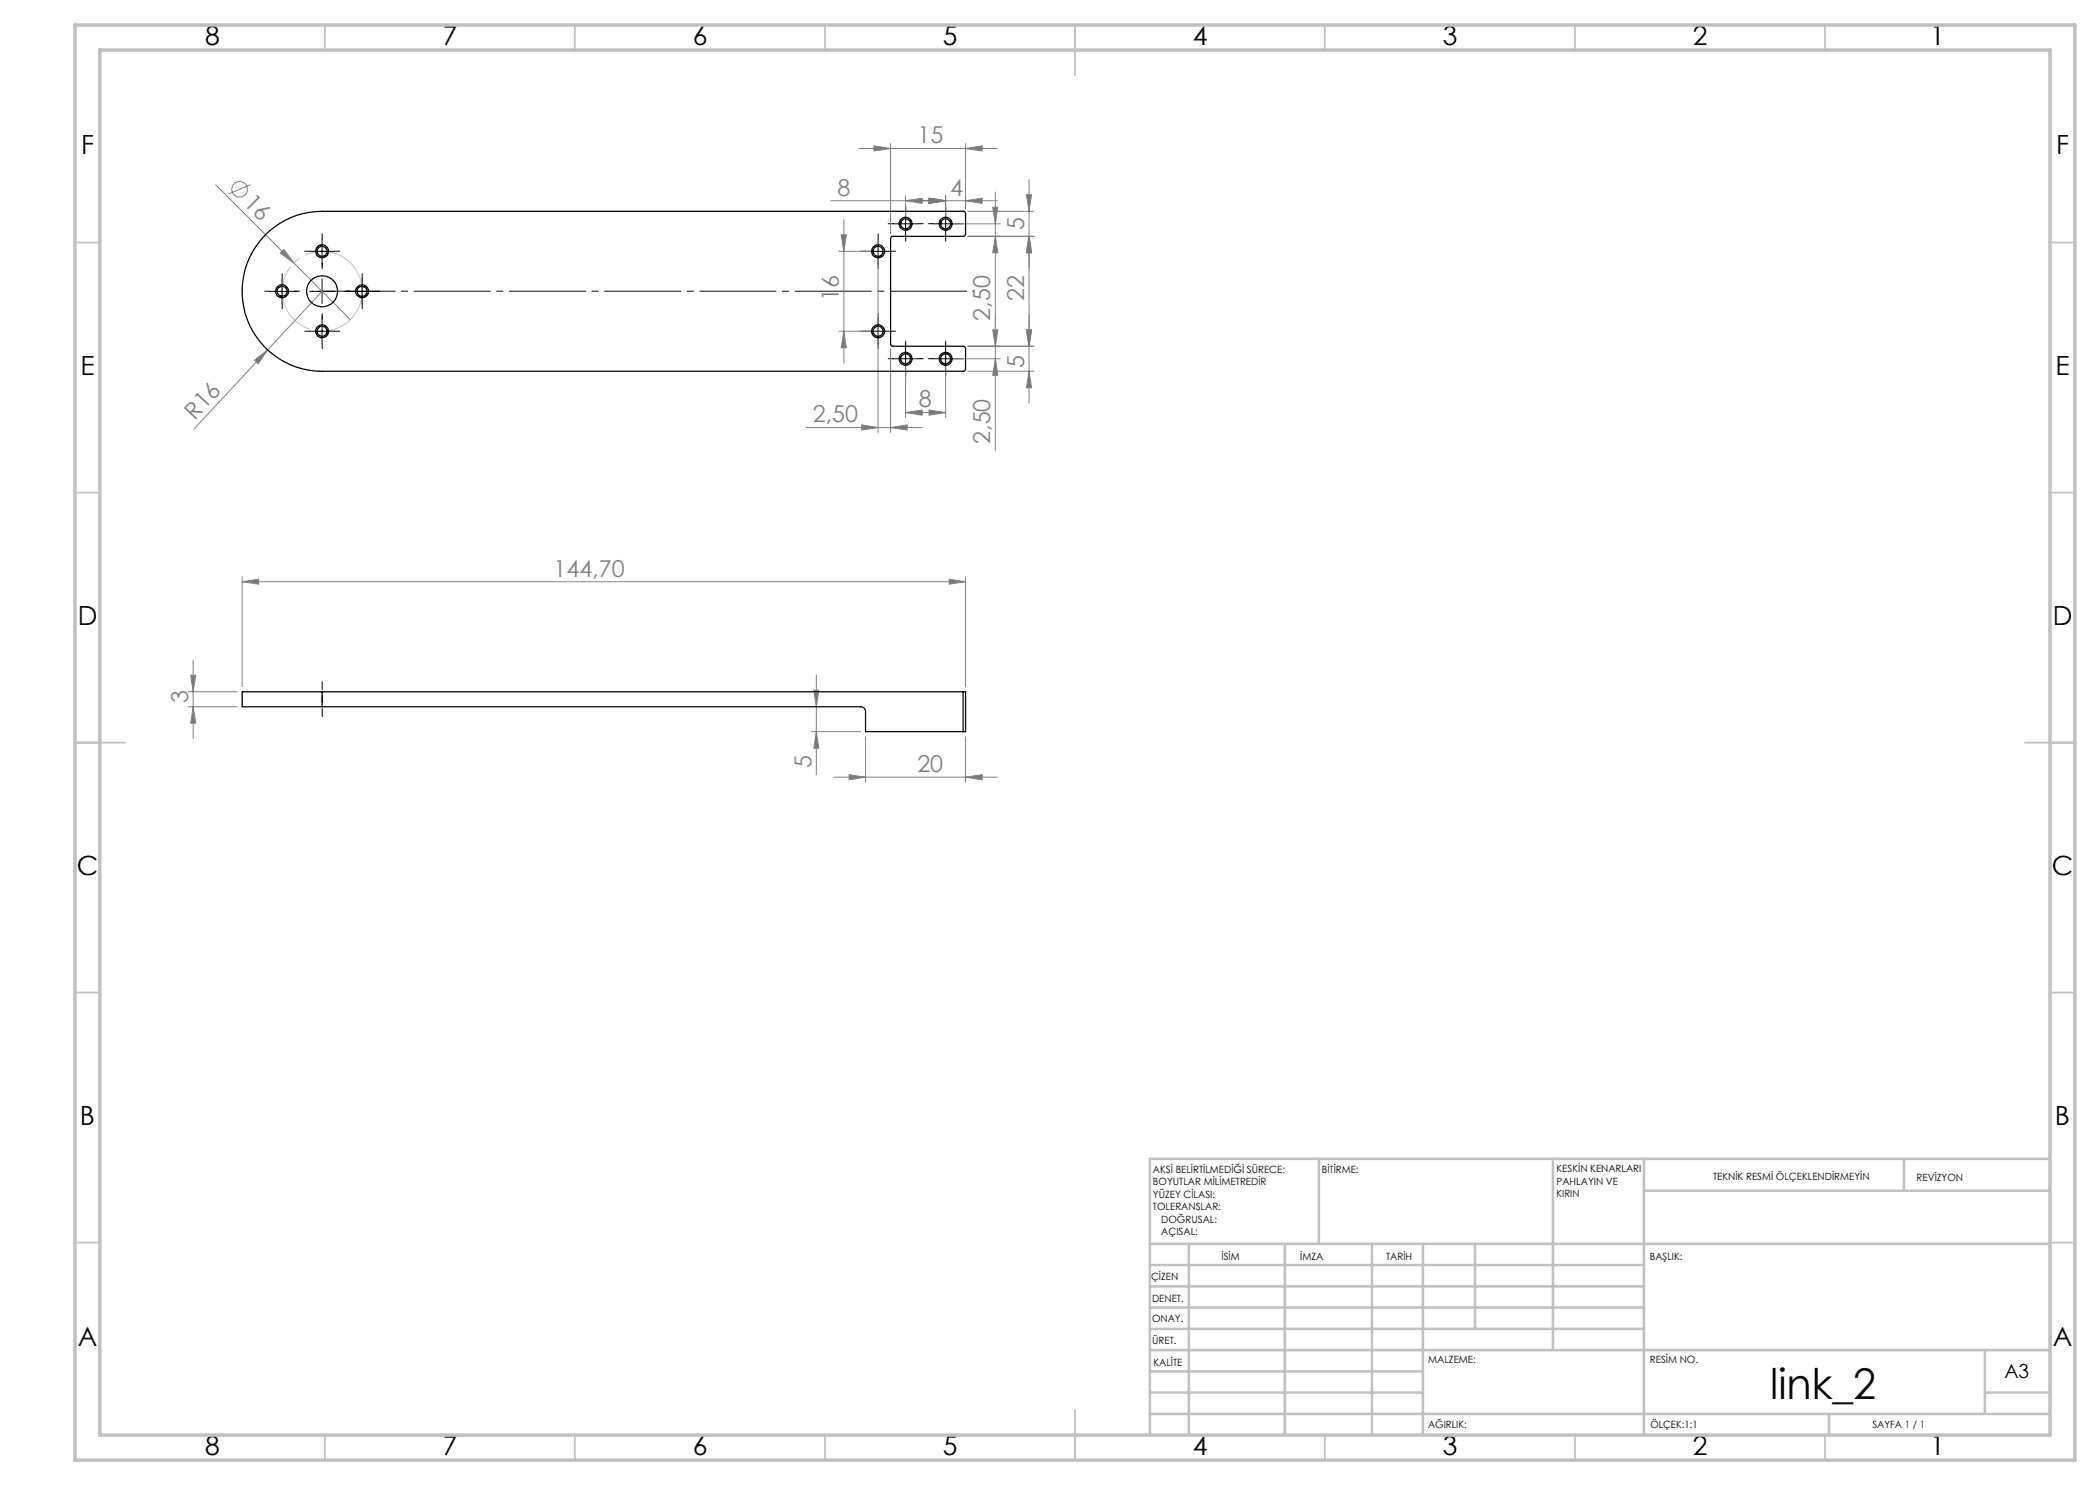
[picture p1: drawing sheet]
<svg xmlns="http://www.w3.org/2000/svg" width="420mm" height="297mm" viewBox="0 0 420 297" stroke-linecap="round" stroke-linejoin="round" font-family="sans-serif">
<g fill="none" stroke="#808080" stroke-width=".2">
<path d="M43.1 37l15.7 15.6M50.1 36.9l-4.4 1.9M171.8 29.7h27.7M174.8 29.2l3.3 .5-3.3 .5zM178.1 28.7v18.1M181.1 39.2v4.6M185.8 39.6l3.3 .5-3.3 .6zM189.1 39.2v4.6M193.1 29.7l3.3-.5v1zM193.1 28.7v13.1M199.1 38.4v51.7M205.3 38.9h1l-.5 3.4z"/>
<path d="M205.8 35.9v44.7M56.1 50.6l.7-.7 2 2.7zM58.8 52.6l11.3 11.3M64.4 58.3l-25.6 27.5M166.2 40.1h33.3M167.7 50.3h6.9M168.2 47h1.1l-.5 3.3zM168.8 43.9v28.7M175.6 51.3v35.2M181.1 40.1l3.3-.5v1.1zM190.1 44.8h10M193.1 40.1l3.3-.5v1.1z"/>
<path d="M193.6 42.3h13.2M198.5 41.4h1.1l-.5 3.4zM199.1 47.3l.5 3.2h-1.1zM205.8 47.3l.5 3.2h-1zM206.8 47.3h-13.2M50.9 72l2.6-2-1.9 2.7zM167.7 66.2h6.9M168.8 66.2l.5 3.4h-1.1zM178.1 69.8v16.7M181.1 72.8v10.7M189.1 72.8v10.7M190.1 71.8h10"/>
<path d="M193.6 69.2h13.2M193.6 74.3h13.2M198.5 66h1.1l-.5 3.2zM199.1 71.8l.5 3.3h-1.1zM205.3 66h1l-.5 3.2zM205.8 74.3l.5 3.3h-1zM161.3 85.5h23.2M172.3 85l3.3 .5-3.3 .5zM178.1 85.5l3.3-.5v1zM181.1 82.5l3.3-.5v1zM181.1 82.5h8M185.8 82l3.3 .5-3.3 .5z"/>
<path d="M48.4 116.3l3.3-.5v1zM48.4 115.4v21.9M48.4 116.3h144.7M189.8 115.8l3.3 .5-3.3 .5zM193.1 115.4v21.9M37.6 138.4h9.8M38.1 135h1.1l-.6 3.4zM38.6 132v15.7M162.8 138h1l-.5 3.4zM163.3 135v20M37.6 141.4h9.8M38.6 141.4l.6 3.2h-1.1z"/>
<path d="M162.3 146.3h9.8M163.3 146.3l.5 3.3h-1zM166.8 155.4h32.7M169.8 154.9l3.3 .5-3.3 .6zM173.1 147.4v9.1M193.1 155.4l3.3-.5v1.1zM193.1 147.4v9.1"/>
<circle cx="47.9" cy="37.9" r="1.57"/>
</g>
<path d="M72.1 55.9a8 8 0 0 0-13.4-3.2 8 8 0 0 0 3.7 13.3 8 8 0 0 0 9.8-9.7l-.1-.4" fill="none" stroke="#c0c0c0" stroke-width=".2" stroke-dasharray="15.2 1.3 1.3 1.3" stroke-dashoffset="1.5" stroke-linecap="butt"/>
<path d="M62.4 58.2h132.2" fill="none" stroke="#000" stroke-width=".2" stroke-dasharray="15.2 1.3 1.3 1.3" stroke-dashoffset="-1.3"/>
<g fill="none" stroke="#000" stroke-width=".2" stroke-dasharray="15.2 1.3 1.3 1.3">
<path d="M53.9 58.2h-1M56.4 55.7v-1M58.9 58.2h1M59.4 58.2h-.6M61.9 50.2h-1M64.4 47.7v-1M64.4 52.7v1M64.4 53.2v-.6M66.9 50.2h1M69.4 58.2h.6M69.9 58.2h-1M72.4 55.7v-1"/>
<path d="M74.9 58.2h1M173.1 50.2h-1M175.6 47.7v-1M175.6 52.7v1M178.1 50.2h1M178.6 44.7h-1M181.1 42.2v-1M181.1 47.2v1M183.6 44.7h1M186.6 44.7h-1M189.1 42.2v-1M189.1 47.2v1"/>
<path d="M191.6 44.7h1M56.4 60.7v1M61.9 66.2h-1M64.4 63.7v-1M64.4 68.7v1M64.4 63.2v.6M66.9 66.2h1M72.4 60.7v1M173.1 66.2h-1M175.6 63.7v-1M175.6 68.7v1M178.1 66.2h1"/>
<path d="M178.6 71.7h-1M181.1 69.2v-1M181.1 74.2v1M183.6 71.7h1M186.6 71.7h-1M189.1 69.2v-1M189.1 74.2v1M191.6 71.7h1"/>
</g>
<path d="M64.4 136.3v7" fill="none" stroke="#000" stroke-width=".2" stroke-dasharray="15.2 1.3 1.3 1.3" stroke-dashoffset="13.6"/>
<g fill="none" stroke="#000" stroke-width=".2">
<path d="M53.9 58.3h5M56.4 55.8v4.9M61.9 50.3h5M61.9 58.3h5M64.4 47.8v5M64.4 55.8v4.9M69.9 58.3h5M72.4 55.8v4.9M173.1 50.3h5M175.6 47.8v5M178.6 44.8h5M181.1 42.3v5"/>
<path d="M186.6 44.8h5M189.1 42.3v5M61.9 66.2h5M64.4 63.8v5M173.1 66.2h5M175.6 63.8v5M178.6 71.8h5M181.1 69.2v5.1M186.6 71.8h5M189.1 69.2v5.1"/>
</g>
<g fill="none" stroke="#c0c0c0" stroke-width=".35">
<path d="M65 5v5M115 5v5M165 5v5M215 5v10M265 5v5M315 5v5M365 5v5M15 48.5h5M410 48.5h5M15 98.5h5M410 98.5h5M15 148.5h10"/>
<path d="M405 148.5h10M15 198.5h5M410 198.5h5M15 248.5h5M410 248.5h5M65 287v5M115 287v5M165 287v5M215 282v10M265 287v5M315 287v5M365 287v5"/>
</g>
<g fill="none" stroke="#c0c0c0" stroke-width=".5">
<path d="M263.8 231.8v17M310.6 231.8v38.2M328.8 231.8v55.2M328.8 238.2h81.2M380.8 231.8v6.4M410 231.8h-180v55.2M230 248.8h180M230 257.3h98.8M230 253h98.8M237.8 248.8v38.2M257 248.8v38.2M274.4 248.8v38.2"/>
<path d="M284.6 248.8v38.2M295 248.8v17M230 265.8h98.8M230 261.5h98.8M230 278.5h54.6M230 274.3h54.6M230 270h180M397 278.5h13M397 270v12.8M230 282.8h180M365.8 282.8v4.2"/>
</g>
<path d="M15 5h400v287h-400zM20 10h390v277h-390z" fill="none" stroke="#c0c0c0" stroke-width=".7"/>
<g fill="#808080">
<path d="M56.1 50.6l.7-.7 2 2.7z"/>
<path d="M50.9 72l2.6-2-1.9 2.7z"/>
<path d="M185.8 39.6l3.3 .5-3.3 .6zM193.1 40.1l3.3-.5v1.1zM181.1 40.1l3.3-.5v1.1zM185.8 39.6l3.3 .5-3.3 .6zM169.8 154.9l3.3 .5-3.3 .6zM193.1 155.4l3.3-.5v1.1z"/>
<path d="M181.1 82.5l3.3-.5v1zM185.8 82l3.3 .5-3.3 .5z"/>
<path d="M48.4 116.3l3.3-.5v1zM189.8 115.8l3.3 .5-3.3 .5z"/>
<path d="M205.8 47.3l.5 3.2h-1zM205.3 38.9h1l-.5 3.4z"/>
<path d="M205.3 66h1l-.5 3.2zM205.8 47.3l.5 3.2h-1zM199.1 71.8l.5 3.3h-1.1zM198.5 66h1.1l-.5 3.2z"/>
<path d="M205.3 66h1l-.5 3.2zM205.8 74.3l.5 3.3h-1zM198.5 41.4h1.1l-.5 3.4zM199.1 47.3l.5 3.2h-1.1zM168.2 47h1.1l-.5 3.3zM168.8 66.2l.5 3.4h-1.1zM162.8 138h1l-.5 3.4zM163.3 146.3l.5 3.3h-1zM38.1 135h1.1l-.6 3.4zM38.6 141.4l.6 3.2h-1.1z"/>
<path d="M174.8 29.2l3.3 .5-3.3 .5zM193.1 29.7l3.3-.5v1zM172.3 85l3.3 .5-3.3 .5zM178.1 85.5l3.3-.5v1z"/>
</g>
<g fill="none" stroke="#000" stroke-width=".25">
<path d="M52.9 47.2a15.9 15.9 0 0 1 11.5-4.9h128.3l.4 .3v4.2l-.3 .4-14.3 .1-.4 .4 .1 21.3 .3 .2 14.3 .1 .3 .4v4.2l-.4 .4h-128.3a16 16 0 0 1-14.7-9.8 16 16 0 0 1 3.2-17.3zM56.1 59.2l.3 .1M72.4 57.3l.4 .1M174.7 49.9l-.1 .4M180.2 44.4l-.1 .4M188.2 44.4l-.1 .4M65.4 66.2l-.1 .4M64.4 138.4h-16v3h16M64.4 138.4v3M64.4 138.4h128.2M192.6 138.4h.5v7.9h-.5M192.6 138.4v7.9"/>
<path d="M64.4 141.4h107.7a.96 .96 0 0 1 1 .9v4h19.5"/>
<circle cx="56.4" cy="58.3" r="1.01"/>
<circle cx="56.4" cy="58.3" r="1.3"/>
<circle cx="64.4" cy="50.3" r="1.31"/>
<circle cx="64.4" cy="58.3" r="3.1"/>
<circle cx="64.4" cy="50.3" r=".99"/>
<circle cx="72.4" cy="58.3" r="1.01"/>
<circle cx="72.4" cy="58.3" r="1.3"/>
<circle cx="175.6" cy="50.3" r="1.31"/>
<circle cx="175.6" cy="50.3" r="1"/>
<circle cx="181.1" cy="44.8" r="1.31"/>
<circle cx="181.1" cy="44.8" r=".99"/>
<circle cx="189.1" cy="44.8" r="1.31"/>
<circle cx="189.1" cy="44.8" r=".99"/>
<circle cx="64.4" cy="66.2" r=".99"/>
<circle cx="64.4" cy="66.3" r="1.3"/>
<circle cx="175.6" cy="66.3" r=".99"/>
<circle cx="175.6" cy="66.3" r="1.3"/>
<circle cx="181.1" cy="71.8" r=".99"/>
<circle cx="181.1" cy="71.8" r="1.3"/>
<circle cx="189.1" cy="71.8" r=".99"/>
<circle cx="189.1" cy="71.8" r="1.3"/>
</g>
<text font-size="8.5" x="354" y="279.7">link_2</text>
<g font-size="5.3">
<text x="41" y="9">8</text>
<text x="88.5" y="9">7</text>
<text x="138.5" y="9">6</text>
<text x="188.5" y="9">5</text>
<text x="238.5" y="9">4</text>
<text x="288.5" y="9">3</text>
<text x="338.5" y="9">2</text>
<text x="386" y="9">1</text>
<text x="16.2" y="30.8">F</text>
<text x="411.2" y="30.8">F</text>
<text x="16.1" y="75">E</text>
<text x="411.1" y="75">E</text>
<text x="15.5" y="125">D</text>
<text x="410.5" y="125">D</text>
<text x="15.4" y="175">C</text>
<text x="410.4" y="175">C</text>
<text x="16" y="225">B</text>
<text x="411" y="225">B</text>
<text x="15.5" y="269.3">A</text>
<text x="410.5" y="269.3">A</text>
<text x="41" y="291">8</text>
<text x="88.5" y="291">7</text>
<text x="138.5" y="291">6</text>
<text x="188.5" y="291">5</text>
<text x="238.5" y="291">4</text>
<text x="288.5" y="291">3</text>
<text x="338.5" y="291">2</text>
<text x="386" y="291">1</text>
</g>
<g font-size="4.7" fill="#808080">
<text x="183.5" y="28.7">15</text>
<text x="48.5" y="40.9" transform="rotate(45 48.5 40.9)">16</text>
<text x="167.5" y="39.1">8</text>
<text x="190" y="39.1">4</text>
<text x="204.8" y="46.1" transform="rotate(-90 204.8 46.1)">5</text>
<text x="167.8" y="60.2" transform="rotate(-90 167.8 60.2)">16</text>
<text x="198.1" y="64.1" transform="rotate(-90 198.1 64.1)">2,50</text>
<text x="204.8" y="60.2" transform="rotate(-90 204.8 60.2)">22</text>
<text x="204.8" y="73.7" transform="rotate(-90 204.8 73.7)">5</text>
<text x="183.8" y="81.5">8</text>
<text x="39" y="84.2" transform="rotate(-47 39 84.2)">R16</text>
<text x="162.6" y="84.5">2,50</text>
<text x="198.1" y="88.8" transform="rotate(-90 198.1 88.8)">2,50</text>
<text x="110.7" y="115.3">144,70</text>
<text x="37.6" y="140.5" transform="rotate(-90 37.6 140.5)">3</text>
<text x="162.3" y="153.7" transform="rotate(-90 162.3 153.7)">5</text>
<text x="183.5" y="154.4">20</text>
</g>
<text font-size="3.9" x="400.9" y="275.5">A3</text>
<g font-size="2">
<text x="230.6" y="234.6">AKSİ BELİRTİLMEDİĞİ SÜRECE:</text>
<text x="230.6" y="237.1">BOYUTLAR MİLİMETREDİR</text>
<text x="230.6" y="239.6">YÜZEY CİLASI:</text>
<text x="264.4" y="234.6">BİTİRME:</text>
<text x="311.3" y="234.5">KESKİN KENARLARI</text>
<text x="311.3" y="237">PAHLAYIN VE</text>
<text x="311.3" y="239.5">KIRIN</text>
<text x="342.6" y="236">TEKNİK RESMİ ÖLÇEKLENDİRMEYİN</text>
<text x="383.3" y="236.2">REVİZYON</text>
<text x="230.6" y="242.1">TOLERANSLAR:</text>
<text x="232.2" y="244.6">DOĞRUSAL:</text>
<text x="232.2" y="247.1">AÇISAL:</text>
<text x="244.3" y="252">İSİM</text>
<text x="260" y="251.9">İMZA</text>
<text x="277.2" y="251.9">TARİH</text>
<text x="330" y="251.9">BAŞLIK:</text>
<text x="230.2" y="256.1">ÇİZEN</text>
<text x="230.4" y="260.3">DENET.</text>
<text x="230.4" y="264.4">ONAY.</text>
<text x="230.5" y="268.8">ÜRET.</text>
<text x="230.7" y="273.1">KALİTE</text>
<text x="285.7" y="272.5">MALZEME:</text>
<text x="330" y="272.5">RESİM NO.</text>
<text x="285.6" y="285.5">AĞIRLIK:</text>
<text x="330.1" y="285.6">ÖLÇEK:1:1</text>
<text x="374.5" y="285.6">SAYFA 1 / 1</text>
</g>
</svg>
